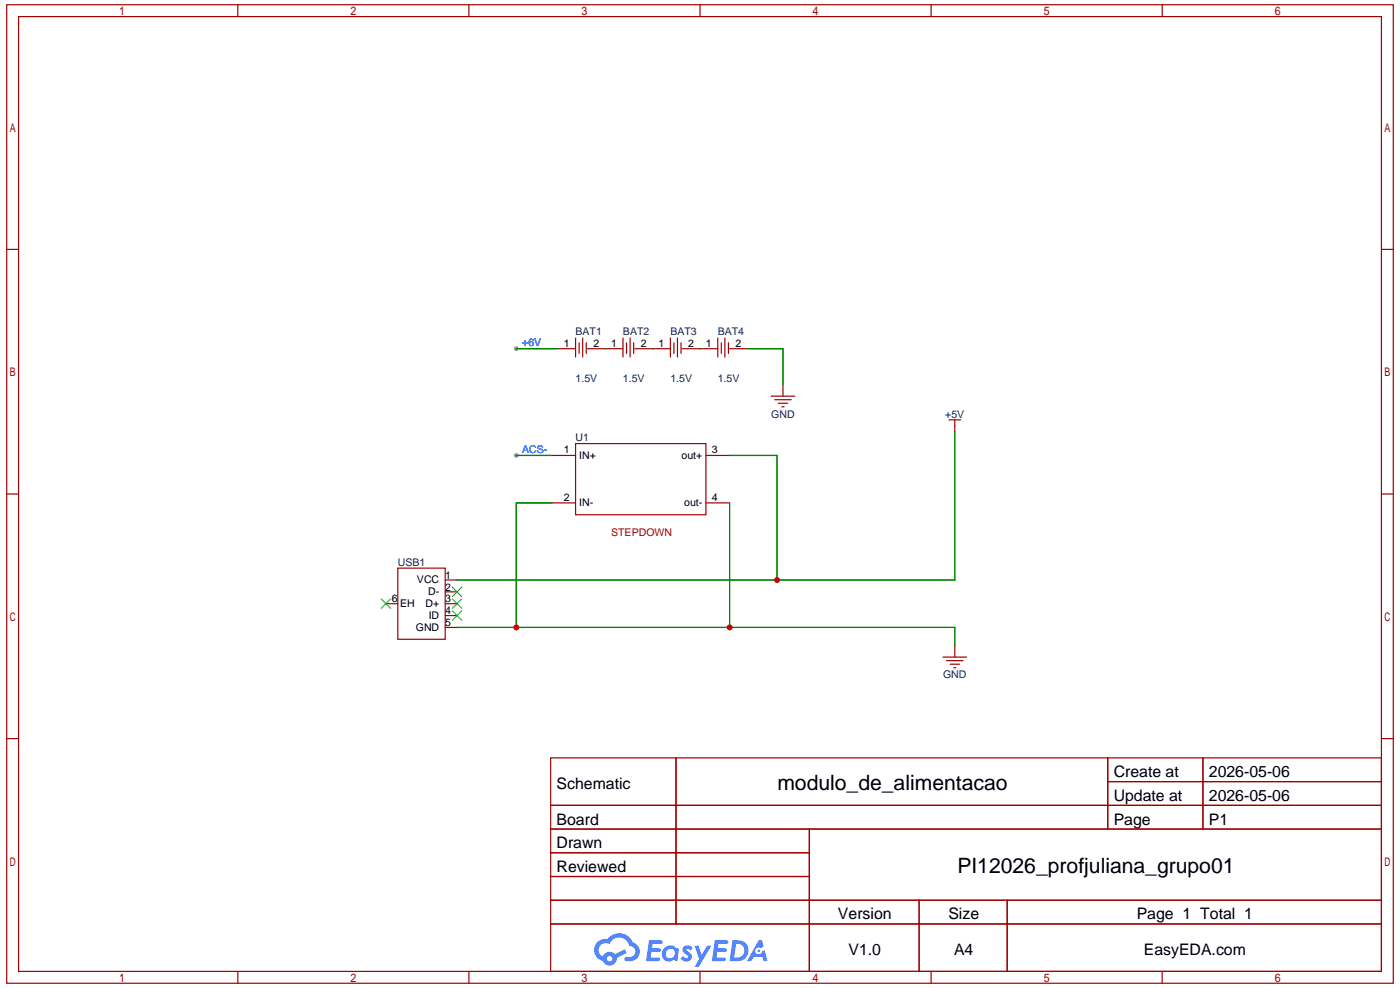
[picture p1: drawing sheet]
<svg xmlns="http://www.w3.org/2000/svg" width="297mm" height="210mm" viewBox="0 0 297 210" stroke-linecap="round" stroke-linejoin="round" font-family="sans-serif">
<g fill="#999">
<circle cx="109.6" cy="74" r=".5"/>
<circle cx="109.6" cy="96.6" r=".5"/>
</g>
<g fill="none" stroke="#a10000" stroke-width=".25">
<path d="M1.4 1h294.4v207.5h-294.4zM3.9 3.5h289.3v202.5h-289.3zM50.5 1v2.5M99.5 1v2.5M148.6 1v2.5M197.6 1v2.5M246.7 1v2.5M1.4 52.9h2.5M293.2 52.9h2.6M1.4 104.8h2.5M293.2 104.8h2.6M1.4 156.7h2.5"/>
<path d="M293.2 156.7h2.6M116.9 160.7h176.3v45.3h-176.3zM116.9 170.8h176.3M116.9 175.8h176.3M143.5 160.7v35.3M171.8 175.8v30.2M235.1 160.7v15.1M235.1 165.8h58.1M255.4 160.7v15.1M116.9 180.9h54.9M116.9 190.9h176.3M116.9 185.9h54.9"/>
<path d="M116.9 196h176.3M195.1 190.9v15.1M213.8 190.9v15.1M50.5 206v2.5M99.5 206v2.5M148.6 206v2.5M197.6 206v2.5M246.7 206v2.5"/>
</g>
<g fill="#5487ff">
<path d="M145.2 200.8a1.29 1.29 0 0 1 1.8 .2l-.4 .7a.54 .54 0 0 0-.9-.3l.1 .2a1.27 1.27 0 0 1 .8 2 1.52 1.52 0 0 1-2.2-.3l.6-.6 .7 .5a.31 .31 0 0 0 .4-.3 .31 .31 0 0 0-.3-.3 1.11 1.11 0 0 1-.6-1.8z"/>
<path d="M147.4 200.6h.9l.6 1.9 1.2-1.9h.9l-2.7 4.5h-.9l1-1.7z"/>
<path d="M137.8 199.4h1.6a1.3 1.3 0 0 1 1.2 .2 .39 .39 0 0 1-.3 .6h-1.8l-.1 .9h1.6a.39 .39 0 0 1 .4 .5 .39 .39 0 0 1-.5 .3h-1.6l-.2 1.2h1.4a.45 .45 0 0 1 .5 .1 .45 .45 0 0 1 .1 .5l-.4 .2h-2.6z"/>
<path d="M151.7 199.4h1.6a1.31 1.31 0 0 1 1.3 .2 .39 .39 0 0 1-.4 .6h-1.7l-.1 .9h1.6a.39 .39 0 0 1 .3 .5 .39 .39 0 0 1-.4 .3h-1.6l-.2 1.2h1.3a.45 .45 0 0 1 .5 .1 .45 .45 0 0 1 .2 .5l-.4 .2h-2.6z"/>
<path d="M161 199.4h.8l.3 1.4-.6 .3a.75 .75 0 0 0-1.1 .3 .75 .75 0 0 0 .5 1 .75 .75 0 0 0 .9-.6l.5-.3 .6 2.4h-.8l-.3-1h-1.8l-.5 1h-.9z"/>
<path d="M155.5 199.4l-.6 4.5h1.4a2.25 2.25 0 0 0 2.6-2.3 2.25 2.25 0 0 0-2.7-2.2zM156.2 200.2a1.49 1.49 0 0 1 1.8 1.5 1.49 1.49 0 0 1-1.9 1.4h-.3z"/>
<path d="M140.9 201.2a1.58 1.58 0 0 0-.2 2.1 1.58 1.58 0 0 0 2.1 .4l.2-.2 .8 .4 .3-2.5-.2-.3h-.4a1.58 1.58 0 0 0-2.6 .1zM141.6 201.6a.97 .97 0 0 1 1.6 .4 .97 .97 0 0 1-1 1.2 .93 .93 0 0 1-.9-.6 .93 .93 0 0 1 .3-1z"/>
<path d="M126.8 199.8a2.34 2.34 0 0 0 1.2 4 1.53 1.53 0 0 0 1.7 1 1.53 1.53 0 0 0 1.2-1.6l2.2-1.1-.5-.8-2.1 1.1a1.56 1.56 0 0 0-2.5 .4 1.48 1.48 0 0 1-.8-2 1.48 1.48 0 0 1 2.2-.5 2.21 2.21 0 0 1 2.3-1.4 2.21 2.21 0 0 1 1.9 1.8 1.15 1.15 0 0 1 1.3 1 1.15 1.15 0 0 1-1.1 1.3h-.7a.46 .46 0 0 0-.6 .3 .46 .46 0 0 0 .5 .6 2.15 2.15 0 0 0 2.5-1 2.15 2.15 0 0 0-.4-2.6l-.8-.4a3.2 3.2 0 0 0-5.4-.8l-1.1 .1zM128.8 203.3a.6 .6 0 0 1 1.2 0 .6 .6 0 0 1-1.2 0z"/>
<circle cx="161.1" cy="201.7" r=".28"/>
</g>
<g fill="none" stroke="#a10000" stroke-width=".25">
<path d="M118.4 74h3.8M122.2 71.7v4M122.9 72.7v2.3M123.7 71.7v4M124.4 72.7v2.3M124.7 74h7.5M132.2 71.7v4M133 72.7v2.3M133.7 71.7v4M134.5 72.7v2.3M134.8 74h7.5M142.3 71.7v4"/>
<path d="M143.1 72.7v2.3M143.8 71.7v4M144.6 72.7v2.3M144.8 74h7.6M152.4 71.7v4M153.1 72.7v2.3M153.9 71.7v4M154.6 72.7v2.3M154.9 74h3.8M117.1 96.6h5.1M122.2 94.1h27.6v15.1h-27.6zM149.8 96.6h5.1"/>
<path d="M163.7 84h5M164.4 84.8h3.6M165.2 85.5h2M165.9 86.3h.6M166.2 81.5v2.5M201.4 89.1h2.5M202.7 89.1v2.5M117.1 106.7h5.1M149.8 106.7h5.1M81.9 128h2.5M84.4 120.5h10.1v15.1h-10.1zM94.5 128h2.5"/>
<path d="M94.5 133.1h2.5M94.5 130.6h2.5M94.5 125.5h2.5M94.5 123h2.5M200.2 139.4h5M202.7 136.8v2.6M200.9 140.1h3.5M201.7 140.9h2M202.4 141.6h.5"/>
</g>
<path d="M80.9 127l2 2.1M82.9 127l-2 2.1M96 129.6l2 2M96 127l2 2.1M96 124.5l2 2M98 129.6l-2 2M98 127l-2 2.1M98 124.5l-2 2" fill="none" stroke="#3c3" stroke-width=".25"/>
<path d="M109.6 74h8.8M128.5 74h.1M138.5 74h.1M148.6 74h.1M158.7 74h7.5v7.5M109.6 96.6h7.5M154.9 96.6h10v26.4M202.7 91.6v31.4h-105.7M117.1 106.7h-7.5v26.4M154.9 106.7v26.4M97 133.1h105.7v3.7" fill="none" stroke="#008700" stroke-width=".25"/>
<g fill="#c00">
<circle cx="154.9" cy="133.1" r=".63"/>
<circle cx="109.6" cy="133.1" r=".63"/>
<circle cx="164.9" cy="123" r=".63"/>
</g>
<g font-size="4.5">
<text x="165" y="167.7">modulo_de_alimentacao</text>
<text x="203.2" y="185.3">PI12026_profjuliana_grupo01</text>
</g>
<g font-size="3.4">
<text x="118.2" y="167.3">Schematic</text>
<text x="236.4" y="164.8">Create at</text>
<text x="256.6" y="164.8">2026-05-06</text>
<text x="236.4" y="169.9">Update at</text>
<text x="256.6" y="169.9">2026-05-06</text>
<text x="118.2" y="174.9">Board</text>
<text x="118.2" y="179.9">Drawn</text>
<text x="236.4" y="174.9">Page</text>
<text x="256.6" y="174.9">P1</text>
<text x="118.2" y="185">Reviewed</text>
<text x="177.9" y="195">Version</text>
<text x="201.3" y="195">Size</text>
<text x="241.3" y="195">Page 1 Total 1</text>
<text x="180.1" y="202.6">V1.0</text>
<text x="202.5" y="202.6">A4</text>
<text x="242.8" y="202.6">EasyEDA.com</text>
</g>
<g font-size="2.2" fill="#000080">
<text x="122.2" y="70.9">BAT1</text>
<text x="132.2" y="70.9">BAT2</text>
<text x="142.3" y="70.9">BAT3</text>
<text x="152.4" y="70.9">BAT4</text>
<text x="122.2" y="81">1.5V</text>
<text x="132.2" y="81">1.5V</text>
<text x="142.3" y="81">1.5V</text>
<text x="152.4" y="81">1.5V</text>
<text x="163.7" y="88.6">GND</text>
<text x="200.6" y="88.6">+5V</text>
<text x="122.2" y="93.6">U1</text>
<text x="84.4" y="120">USB1</text>
<text x="200.2" y="143.9">GND</text>
</g>
<g font-size="2.2" fill="#00f">
<text x="110.9" y="73.5">+6V</text>
<text x="110.9" y="96.1">ACS-</text>
</g>
<g font-size="2.2">
<text x="119.7" y="73.7">1</text>
<text x="125.9" y="73.7">2</text>
<text x="129.7" y="73.7">1</text>
<text x="136" y="73.7">2</text>
<text x="139.8" y="73.7">1</text>
<text x="146.1" y="73.7">2</text>
<text x="149.9" y="73.7">1</text>
<text x="156.1" y="73.7">2</text>
<text x="119.7" y="96.1">1</text>
<text x="122.9" y="97.4">IN+</text>
<text x="144.7" y="97.4">out+</text>
<text x="151.1" y="96.1">3</text>
<text x="119.7" y="106.2">2</text>
<text x="122.9" y="107.4">IN-</text>
<text x="145.2" y="107.4">out-</text>
<text x="151.1" y="106.2">4</text>
<text x="88.5" y="123.8">VCC</text>
<text x="94.5" y="125.3">2</text>
<text x="94.5" y="122.7">1</text>
<text x="83.2" y="127.8">6</text>
<text x="84.9" y="128.8">EH</text>
<text x="90.3" y="128.8">D+</text>
<text x="90.9" y="126.3">D-</text>
<text x="91" y="131.3">ID</text>
<text x="94.5" y="130.3">4</text>
<text x="94.5" y="127.8">3</text>
<text x="88.3" y="133.8">GND</text>
<text x="94.5" y="132.8">5</text>
</g>
<text font-size="2.2" fill="#a00000" x="129.7" y="113.7">STEPDOWN</text>
</svg>
